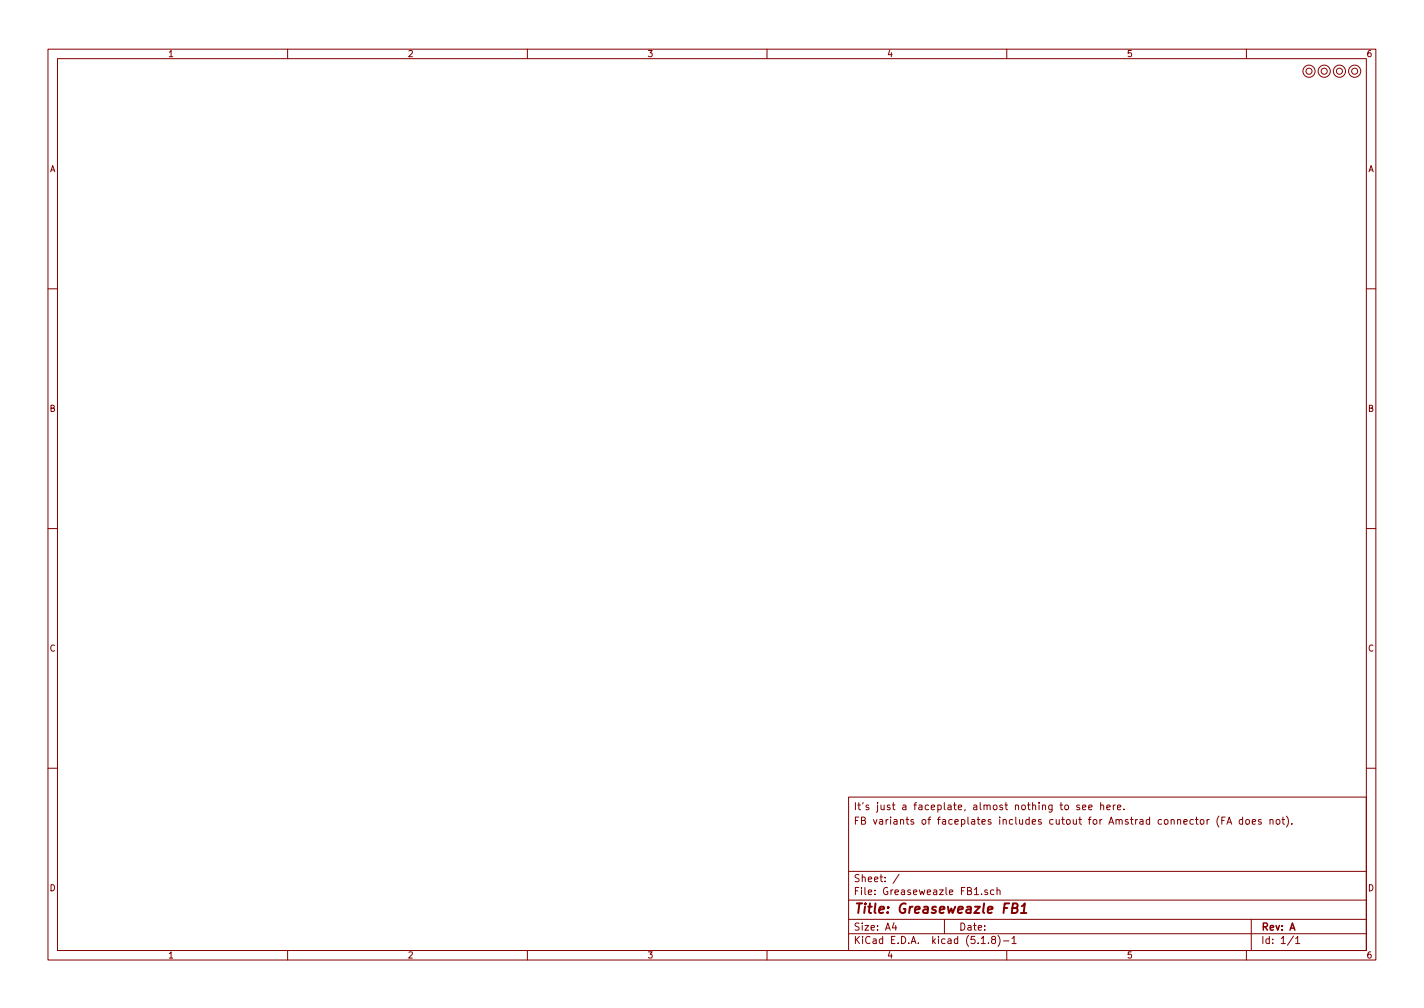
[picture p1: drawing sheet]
<svg xmlns="http://www.w3.org/2000/svg" width="297mm" height="210mm" viewBox="0 0 297 210" stroke-linecap="round" stroke-linejoin="round" font-family="sans-serif">
<g fill="none" stroke="#840000" stroke-width=".21">
<path d="M10 10.3h277v189.9h-277zM12 12.2h273v186.1h-273zM60 10.3v1.9M110 10.3v1.9M160 10.3v1.9M210 10.3v1.9M260 10.3v1.9M10 60.2h2M285 60.2h2M10 110.3h2M285 110.3h2M10 160.2h2"/>
<path d="M177 166.3h108v32h-108zM222.2 168l.2-.1 .4 .1v.8l-.2 .1-.4-.1zM225.2 168l-.4-.1-.2 .2 .1 .2 .5 .2v.3h-.6M225.8 168.4l.7-.1-.1-.3-.4-.1-.2 .2 .1 .7h.5M227.1 168.4l.7-.1-.1-.3-.4-.1-.2 .2 .1 .7h.5M229.6 168l.2-.1 .3 .1 .1 .9M229.6 167.4v1.5M230.9 168.4l.7-.1-.1-.3-.4-.1-.2 .2v.7h.6M232.2 167.9v1M232.7 167.9l-.5 .3M233.1 168.4l.7-.1-.1-.3-.4-.1-.2 .2v.7h.6M234.4 168.8v.1"/>
<path d="M250.4 171.1l.2-.2 .5 .2v.7l-.2 .1-.5-.1zM251.8 170.9v1M252.2 170.9l-.4 .3M254.3 170.2a1.71 1.71 0 0 0 0 2.3M254.9 171.1h.4M255.6 170.4h-.7v1.5M255.9 171.9l.5-1.5 .5 1.5M256.1 171.5h.7M259.2 171l-.4-.1-.3 .3 .1 .7h.6M259.2 170.4v1.5M259.9 171.1l.2-.2 .5 .2v.7l-.3 .1-.4-.1zM261.2 171.4l.7-.1-.1-.3-.4-.1-.2 .2 .1 .8h.5"/>
<path d="M263.1 171l-.4-.1-.2 .2 .1 .3 .5 .1v.4h-.6M264.9 171.1l.2-.2 .4 .1 .1 .9M264.9 170.9v1M266.3 171.1l.2-.2 .4 .2 .1 .5-.1 .3h-.4l-.2-.1zM267.4 170.9h.6M267.6 170.4v1.3l.4 .2M268.4 170.2a1.79 1.79 0 0 1 0 2.3M269.5 171.8v.1M285 160.2h2M60 198.3v1.9M110 198.3v1.9M160 198.3v1.9"/>
<path d="M177 194.8h108M177 191.8h108M177 187.8h108M177 181.8h108M186.5 192.5l-.4 1h1M186.8 193v1M187.6 182.3l-1.3 2M197 191.8v3M204.7 196.8h.8M204.7 186.5v.1M206 185.7l-.4-.1-.2 .2 .1 .2 .5 .2v.3h-.6M206.2 196.7v.1"/>
<path d="M207.1 196l-.3-.3 .3-.4 .5 .2-.1 .4a.52 .52 0 0 0-.6 .2 .52 .52 0 0 0 .1 .6l.4 .1 .2-.1 .1-.4-.3-.3M207.3 185.7l-.4-.1-.3 .3 .1 .6 .2 .1 .4-.1M208 185.7l.2-.1 .3 .1 .1 .9M208 185.1v1.5M208.2 195.1a1.71 1.71 0 0 1 0 2.3M209.3 196.3h1.2M210 198.3v1.9M211.1 195.8l.4-.5v1.5M211.1 196.8h.9M260 198.3v1.9M261 191.8v6.5M269.8 195.2l-1.2 2"/>
<path d="M270.3 195.8l.4-.5v1.5M270.3 196.8h.8"/>
<circle cx="273" cy="14.9" r=".63"/>
<circle cx="273.1" cy="14.9" r="1.27"/>
<circle cx="276.2" cy="14.9" r=".63"/>
<circle cx="276.2" cy="14.9" r="1.27"/>
<circle cx="279.4" cy="14.9" r=".63"/>
<circle cx="279.4" cy="14.9" r="1.27"/>
<circle cx="282.6" cy="14.9" r=".63"/>
<circle cx="282.6" cy="14.9" r="1.27"/>
</g>
<path d="M211.2 189.4l.8-.1 .3-.3-.2-.5-.8-.1-.3 2 1-.1a.5 .5 0 0 0 .3-.5 .5 .5 0 0 0-.5-.4M213 190.4h1.1M213.1 189l.7-.6-.3 2" fill="none" stroke="#840000" stroke-width=".41"/>
<text font-size="2.8" fill="#840000" x="178" y="190.5">Title: Greaseweazle FB1</text>
<g font-size="2.1" fill="#840000">
<text x="178" y="172">FB variants of faceplates includes cutout for Amstrad connector (FA does not).</text>
<text x="178" y="169">It's just a faceplate, almost nothing to see here.</text>
<text x="178" y="184">Sheet: /</text>
<text x="178" y="186.7">File: Greaseweazle FB1.sch</text>
<text x="178" y="196.9">KiCad E.D.A. kicad (5.1.8)-1</text>
<text x="178" y="194.1">Size: A4</text>
<text x="200" y="194.1">Date:</text>
<text x="263" y="194.1">Rev: A</text>
<text x="263" y="196.9">Id: 1/1</text>
</g>
<g font-size="1.8" fill="#840000">
<text x="35" y="11.9">1</text>
<text x="85" y="11.9">2</text>
<text x="135" y="11.9">3</text>
<text x="185" y="11.9">4</text>
<text x="235" y="11.9">5</text>
<text x="285" y="11.9">6</text>
<text x="10.4" y="35.9">A</text>
<text x="285.4" y="35.9">A</text>
<text x="10.4" y="85.9">B</text>
<text x="285.4" y="85.9">B</text>
<text x="10.4" y="135.9">C</text>
<text x="285.4" y="135.9">C</text>
<text x="10.4" y="185.9">D</text>
<text x="285.4" y="185.9">D</text>
<text x="35" y="199.9">1</text>
<text x="85" y="199.9">2</text>
<text x="135" y="199.9">3</text>
<text x="185" y="199.9">4</text>
<text x="235" y="199.9">5</text>
<text x="285" y="199.9">6</text>
</g>
</svg>
